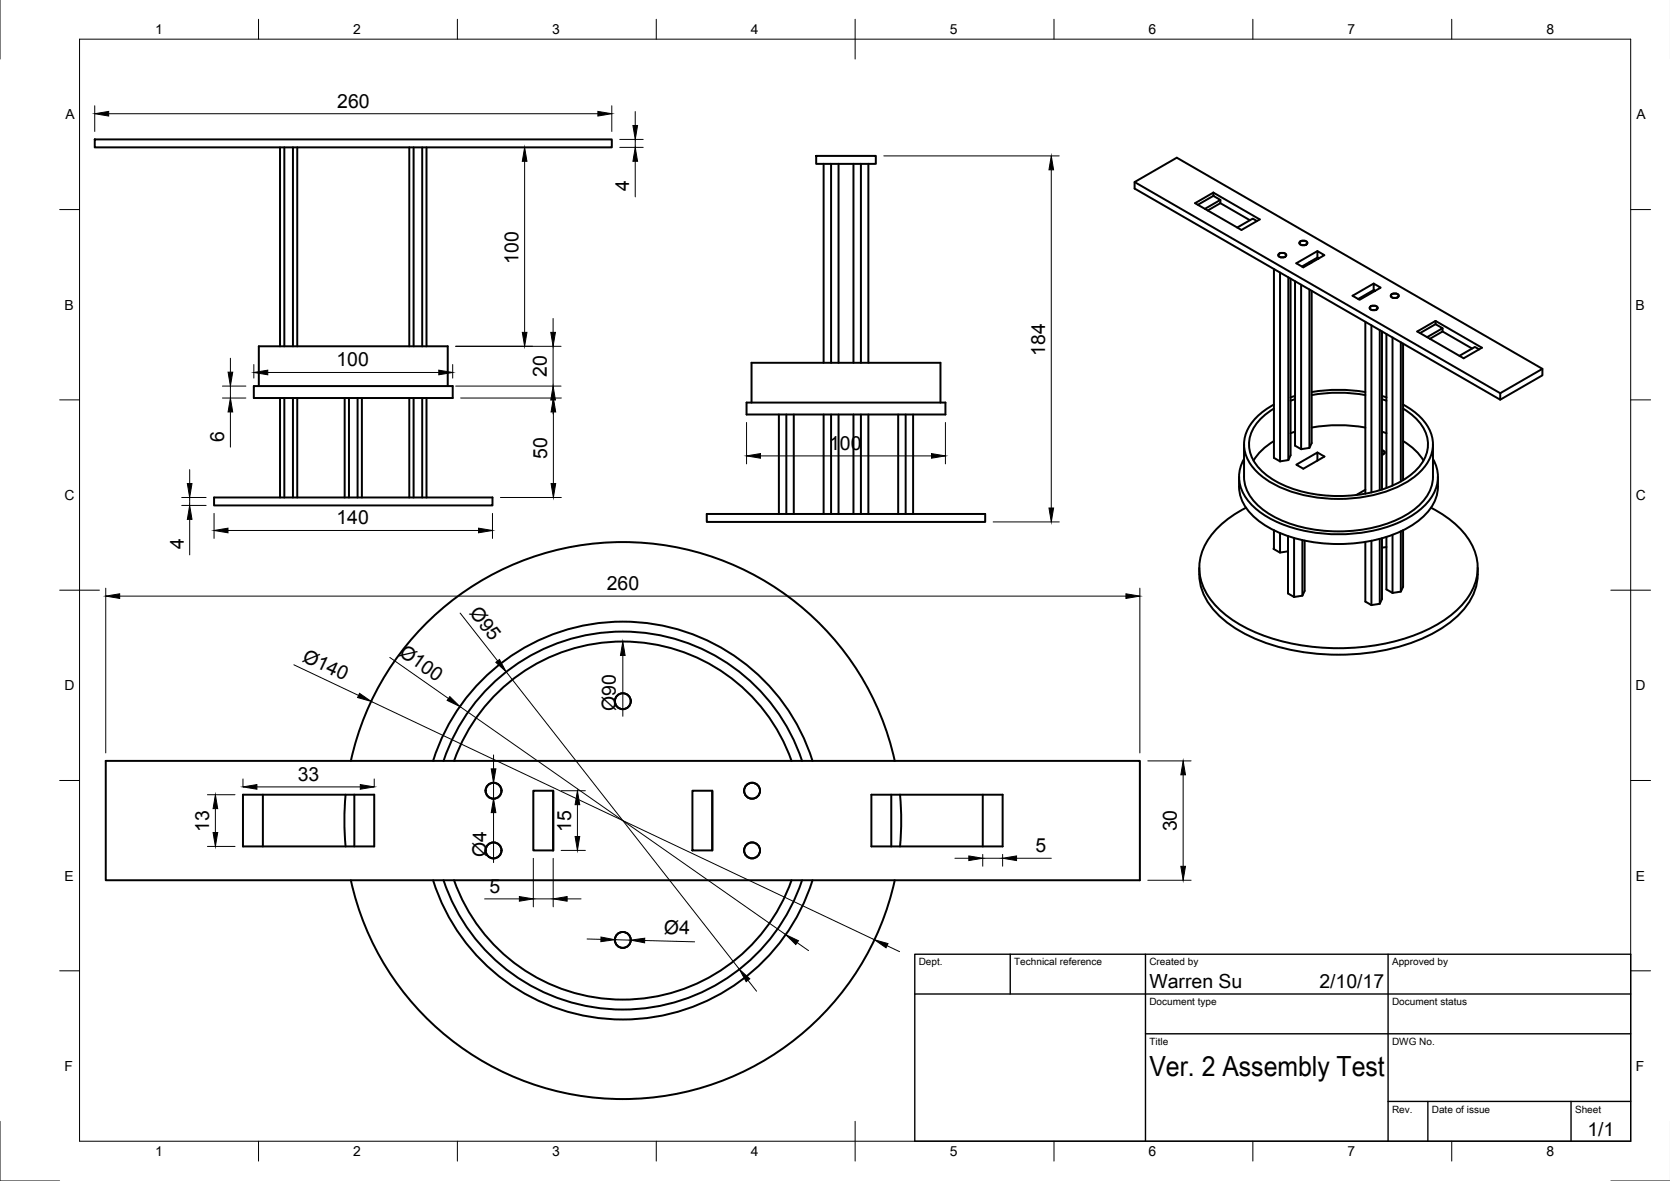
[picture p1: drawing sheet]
<svg xmlns="http://www.w3.org/2000/svg" width="420mm" height="297mm" viewBox="0 0 420 297" stroke-linecap="round" stroke-linejoin="round" font-family="sans-serif">
<!-- layer: Visible -->
<g fill="none" stroke="#000" stroke-width=".5">
<path d="M23.8 35.1h130.1v2h-130.1zM70.5 37.1v50M71.5 37.1v50M73.7 37.1v50M74.8 37.1v50M103 37.1v50M104.1 37.1v50M106.2 37.1v50M107.3 37.1v50M205.3 39.2h15v2h-15zM207.2 41.2v50M209.1 41.2v50"/>
<path d="M211 41.2v50M214.7 41.2v50M216.6 41.2v50M218.5 41.2v50M285.5 45.8l91.9 53.1M300.7 51.1l4.6-2.7 11.6 6.8-4.6 2.6zM305.3 48.4v.9l1.7 1-3.9 2.2M305.3 49.3l-3.9 2.2M307 50.3v.8l-3.1 1.8M307 51.1l7.5 4.3M316.2 55.6l-1-.6-3.9 2.2M320.5 67.7v47.5l1.5 .8"/>
<path d="M321.7 64l.9-.4a.73 .73 0 0 1 .9 .8l-.9 .4a.73 .73 0 0 1-.9-.8zM322 68.5v47.5M324.1 69.8v45.9M324.7 70.1v44.4l-.6 1.2-2.1 .3M325.8 70.7v41.4l1.6 .9M327 60.9l.9-.4a.73 .73 0 0 1 .9 .8l-.9 .4a.73 .73 0 0 1-.9-.8zM327.4 71.6v41.4M329.4 65.9v.5M329.4 72.8v39.9M330 73.1v38.3l-.6 1.3-2 .3M330 65.6v.4M331.4 63.2l-5.3 3 1.8 1 5.3-3-1.8-1v1.6l.4 .2"/>
<path d="M331.4 64.8l-3.8 2.2M344.7 77.2l.9-.3a.73 .73 0 0 1 .9 .8l-.9 .3a.73 .73 0 0 1-.9-.8zM345.6 71.3l-5.3 3.1 1.8 1 5.3-3.1-1.8-1v1.7l.4 .2M345.6 73l-3.9 2.2M350 74.2l.9-.4a.73 .73 0 0 1 .9 .8l-.9 .4a.73 .73 0 0 1-.9-.8zM63.9 97.1h50v3h-50zM65.1 97.1v-10h47.5v10M325.8 99.6l-1.1 .3M330 98.6a40.6 40.6 0 0 1 13.5 0M330 99.4a38.4 38.4 0 0 1 13.5 0M343.5 80.9v43.3M345 81.8v42.1"/>
<path d="M347.1 83v40.3M347.7 83.4v39.7M347.7 99.6l1.1 .3M348.8 84v38.7M350.3 84.9v37.2M352.4 86.1v35M353 86.4v34.4M356.6 83.4l4.6-2.7 11.6 6.8-4.6 2.6zM361.2 80.7v.8l1.7 1.1-3.9 2.2M361.2 81.5l-3.9 2.3M362.9 82.6v.8l-3.1 1.8M362.9 83.4l7.5 4.3"/>
<path d="M372.1 87.9l-1-.6-3.9 2.2M388.1 92.8l-10.7 6.1v1.6l-91.9-53.1v-1.6l10.6-6.1 92 53.1v1.6l-10.7 6.1M70.5 100.1v25M71.5 100.1v25M73.7 100.1v25M74.8 100.1v25M86.7 100.1v25M87.8 100.1v25M90 100.1v25M91 100.1v25M103 100.1v25M104.1 100.1v25"/>
<path d="M106.2 100.1v25M107.3 100.1v25M187.8 101.3h50.1v3h-50.1zM189.1 101.3v-10.1h47.5v10.1M196 104.3v25M197.8 104.3v25M199.7 104.3v25M207.2 104.3v25M209.1 104.3v25M211 104.3v25M214.7 104.3v25M216.6 104.3v25"/>
<path d="M218.5 104.3v25M226 104.3v25M227.9 104.3v25M229.7 104.3v25M311.7 119.9a11.3 11.3 0 0 0 4.6 10.8 32.7 32.7 0 0 0 20.5 6.1 33.6 33.6 0 0 0 20.4-6.1 11.3 11.3 0 0 0 4.6-10.8M313 111.8v8.1a11.1 11.1 0 0 0 5.6 8.9 35.2 35.2 0 0 0 24.5 4.4 24.8 24.8 0 0 0 15.1-7.4 9.4 9.4 0 0 0 2.3-5.9v-8.1M313 115.4a9.3 9.3 0 0 0 2 11.7 28.7 28.7 0 0 0 17.2 7 36.7 36.7 0 0 0 23.9-5 11.3 11.3 0 0 0 5.6-10.1l-.6-2.4-.6-1.2M320.5 101.8a13.5 13.5 0 0 0-7.3 8.1 9.5 9.5 0 0 0 4 9.7 31 31 0 0 0 19.6 5.9 31.7 31.7 0 0 0 19.5-5.9 9.4 9.4 0 0 0 3.6-10.8 14.1 14.1 0 0 0-6.9-7M320.5 110.9a14.4 14.4 0 0 0-5.1 5M320.5 102.8a11.9 11.9 0 0 0-6.2 7.9 9.9 9.9 0 0 0 5.1 9.3 33.3 33.3 0 0 0 23 4.3 25.2 25.2 0 0 0 14.2-6.4 8.4 8.4 0 0 0 .3-12l-2.4-2.1-1.5-1M325.8 108.6l-1.1 .4M325.8 100.4l-1.1 .4"/>
<path d="M330 107.5a38.4 38.4 0 0 1 13.5 0M331.4 113.8l1.8 1-5.3 3.1-1.8-1 5.3-3.1v2.1M347.7 113.3a.56 .56 0 0 1 .7 .5 .56 .56 0 0 1-.7 .6M347.7 108.6l1.1 .4M347.7 100.4l1.1 .4M353 110.9a14.4 14.4 0 0 1 5.1 5M53.9 125.1h70v2h-70zM177.8 129.3h70.1v2h-70.1zM313.5 127.7a21.9 21.9 0 0 0-11 11 13 13 0 0 0 3.4 13.7 36.7 36.7 0 0 0 19.8 9.6 56 56 0 0 0 33.6-3.7 22.4 22.4 0 0 0 11.7-11.1 13 13 0 0 0-3.3-13.8 26.6 26.6 0 0 0-7.7-5.7M320.5 137.8l-.1 .2 1.6 1 2.1-.3M320.5 133.4v4.7M322 134.1v4.9"/>
<path d="M324.1 134.8v14.5l1.5 .8M325.6 135.3v14.8M327.7 135.8v14M328.2 136v12.6l-.5 1.2-2.1 .3M343.5 136.3v15l1.5 .9M343.5 123.2l-2.3 1.3M345 136v16.2M347.1 135.5v16.4M347.7 135.4v15.3l-.6 1.2-2.1 .3M348.8 135v13.2l1.5 .9M348.8 137.6l-1.1 .2M350.3 134.5v14.6"/>
<path d="M352.4 133.6v15.2M353 133.4v14.2l-.6 1.2-2.1 .3M301.7 142.8a14.9 14.9 0 0 0 6.2 13.1 42.5 42.5 0 0 0 23.4 8.5 53.5 53.5 0 0 0 29.3-5.1 21.6 21.6 0 0 0 10.3-10.2 13.9 13.9 0 0 0 .9-6.3M26.6 191.4h260.2v30h-260.2zM61.1 199.9h33.1v13h-33.1zM66.1 199.9v13M86.9 199.9l-.3 5.9 .3 7.1M89.1 199.9v13M109 191.4a50 50 0 0 1 47.7-35 50 50 0 0 1 47.7 35M111.6 191.4a47.5 47.5 0 0 1 45.1-32.5 47.5 47.5 0 0 1 45.1 32.5M114.2 191.4a45 45 0 0 1 42.5-30 45 45 0 0 1 42.4 30M134.2 198.9h5v15h-5z"/>
<path d="M139.2 198.9v15M174.2 198.9h5v15h-5zM179.2 198.9v15M219.2 199.9h33.1v13h-33.1zM224.2 199.9v13M225.1 191.4a70 70 0 0 0-68.4-55.1 70 70 0 0 0-68.4 55.1M226.4 199.9l.3 7.1-.3 5.9M247.3 199.9v13M114.2 221.4a45 45 0 0 0 42.5 30 45 45 0 0 0 42.4-30M201.8 221.4a47.5 47.5 0 0 1-45.1 32.5 47.5 47.5 0 0 1-45.1-32.5M204.4 221.4a50 50 0 0 1-47.7 35 50 50 0 0 1-47.7-35M225.1 221.4a70 70 0 0 1-68.4 55 70 70 0 0 1-68.4-55"/>
<circle cx="156.7" cy="176.4" r="2"/>
<circle cx="124.2" cy="198.9" r="2"/>
<circle cx="189.2" cy="198.9" r="2"/>
<circle cx="124.2" cy="213.9" r="2"/>
<circle cx="189.2" cy="213.9" r="2"/>
<circle cx="156.7" cy="236.4" r="2"/>
</g>
<!-- layer: Border -->
<g fill="none" stroke="#000" stroke-width=".25">
<path d="M0 -.1v15M20 9.9h390.3v277.1h-390.3zM65 4.8v5.1M115.1 4.8v5.1M165.1 4.8v5.1M215.1 4.8v10.1M265.2 4.8v5.1M315.2 4.8v5.1M365.2 4.8v5.1M15 52.7h5M410.3 52.7h5M15 100.6h5"/>
<path d="M410.3 100.6h5M15 148.4h10M405.3 148.4h10M15 196.3h5M410.3 196.3h5M15 244.2h5M410.3 244.2h5M0 282v15h15M65 287v5M115.1 287v5M165.1 287v5M215.1 282v10"/>
<path d="M265.2 287v5M315.2 287v5M365.2 287v5M405.3 297h14.9"/>
</g>
<!-- layer: TitleBlock -->
<path d="M230.2 240h180.1v47h-180.1zM230.2 250h180.1M254.2 240v10M288.2 240v47M349.2 240v47M288.2 260h122.1M349.2 277h61.1M359.2 277v10M395.3 277v10" fill="none" stroke="#000" stroke-width=".35"/>
<!-- layer: Dimensions -->
<g fill="none" stroke="#000" stroke-width=".25">
<path d="M23.8 26.6v6.5M27.3 28.6h123.1M153.9 26.6v6.5M155.9 35.1h5.9M155.9 37.1h5.9M159.8 28.1v3.5M159.8 35.1v2M222.4 39.2h44.1M132 40.6v43M159.8 40.6v8.9M264.5 42.7v85.1M56 97.1h5.9"/>
<path d="M58 90.1v3.5M58 97.1v3M63.9 91.7v3.4M67.4 93.7h43M113.9 91.7v3.4M114.6 87.1h26.6M114.6 97.1h26.6M139.2 80.1v3.5M139.2 87.1v10M47.7 118.1v3.5M56 100.1h5.9M58 103.6v8.9"/>
<path d="M115.9 100.1h25.3M139.2 100.6v3.5M139.2 103.6v18M187.8 106.3v10.4M191.3 114.7h43.1M237.9 106.3v10.4M45.7 125.1h6.2M45.7 127.1h6.2M47.7 125.1v2M47.7 130.6v9M53.9 129.1v6.3M57.4 133.4h63"/>
<path d="M123.9 129.1v6.3M125.9 125.1h15.3M249.9 131.3h16.6M26.6 147.9v41.5M30.1 149.9h253.2M115.8 154.2l9.4 12M286.8 147.9v41.5M73.9 167.2l16.3 7.7M93.4 176.4l126.6 60M98.1 165.4l14.7 10.3M115.7 177.7l82 57.4M127.4 169l58.6 74.8"/>
<path d="M156.7 164.9v15.3M52.2 199.9h6.9M61.1 195.9v2M64.6 197.9h26M94.2 195.9v2M124.2 189.9v3.5M124.2 196.9v4M141.2 198.9h6.1M288.8 191.4h10.9M297.7 194.9v23M52.2 212.9h6.9M54.2 203.4v6"/>
<path d="M124.2 204.4v12.6M134.2 215.9v12.2M139.2 215.9v12.2M141.2 213.9h6.1M145.3 202.4v8M240.2 215.9h3.5M247.3 214.9v3M247.3 215.9h5M252.3 214.9v3M255.8 215.9h8.7M121.9 226.1h8.8M134.2 226.1h5"/>
<path d="M142.7 226.1h3.5M147.7 236.2l3.5 .1M154.7 236.4l4 .1M162.2 236.6l12.6 .3M200.6 237.1l2.8 2M223.2 237.9l3.1 1.5M288.8 221.4h10.9M188.2 246.5l2.1 2.8"/>
</g>
<g fill="#000" stroke="#000" stroke-width=".25">
<path d="M23.8 28.6l3.5-.6v1.2zM150.4 28l3.5 .6-3.5 .6zM159.2 31.6h1.2l-.6 3.5zM132 37.1l.6 3.5h-1.2zM159.8 37.1l.6 3.5h-1.2zM264.5 39.2l.6 3.5h-1.2zM57.4 93.6h1.2l-.6 3.5zM63.9 93.7l3.5-.6v1.2zM110.4 93.1l3.5 .6-3.5 .6zM131.4 83.6h1.2l-.6 3.5zM138.6 83.6h1.1l-.5 3.5zM58 100.1l.6 3.5h-1.2z"/>
<path d="M139.2 97.1l.5 3.5h-1.1zM139.2 100.1l.6 3.5h-1.2zM187.8 114.7l3.5-.6v1.1zM234.4 114.1l3.5 .6-3.5 .5zM47.1 121.6h1.2l-.6 3.5zM47.7 127.1l.6 3.5h-1.2zM53.9 133.4l3.5-.6v1.2zM120.4 132.8l3.5 .6-3.5 .6zM138.6 121.6h1.2l-.6 3.5zM263.9 127.8h1.2l-.6 3.5zM26.6 149.9l3.5-.6v1.2zM283.3 149.3l3.5 .6-3.5 .6z"/>
<path d="M90.5 174.4l2.9 2-3.4-1zM113.2 175.2l2.5 2.5-3.2-1.5zM124.7 166.6l1-.7 1.7 3.1zM156.7 161.4l.6 3.5h-1.2zM61.1 197.9l3.5-.6v1.2zM90.6 197.3l3.6 .6-3.6 .6zM123.6 193.4h1.2l-.6 3.5zM297.7 191.4l.6 3.5h-1.2zM53.6 209.4h1.2l-.6 3.5zM54.2 199.9l.6 3.5h-1.2zM124.2 200.9l.6 3.5h-1.2zM145.3 198.9l.6 3.5h-1.2z"/>
<path d="M144.7 210.4h1.2l-.6 3.5zM243.7 215.3l3.6 .6-3.6 .5zM252.3 215.9l3.5-.6v1.1zM297.1 217.9h1.2l-.6 3.5zM130.7 225.5l3.5 .6-3.5 .6zM139.2 226.1l3.5-.6v1.2zM151.2 235.7l3.5 .7-3.5 .4zM158.7 236.5l3.5-.5v1.1zM197.7 235.1l3.2 1.5-.7 1zM220 236.4l3.4 .9-.5 1.1zM186 243.8l2.6 2.4-.9 .7z"/>
</g>
<text font-size="7" x="289.2" y="270.5">Ver. 2 Assembly Test</text>
<g font-size="4.9">
<text x="84.9" y="27.1">260</text>
<text x="158.3" y="48.1" transform="rotate(-90 158.3 48.1)">4</text>
<text x="130.4" y="66.3" transform="rotate(-90 130.4 66.3)">100</text>
<text x="262.9" y="89.5" transform="rotate(-90 262.9 89.5)">184</text>
<text x="84.7" y="92.1">100</text>
<text x="137.6" y="94.8" transform="rotate(-90 137.6 94.8)">20</text>
<text x="56.4" y="111.1" transform="rotate(-90 56.4 111.1)">6</text>
<text x="208.6" y="113.1">100</text>
<text x="137.7" y="115.3" transform="rotate(-90 137.7 115.3)">50</text>
<text x="84.7" y="131.9">140</text>
<text x="46.2" y="138.1" transform="rotate(-90 46.2 138.1)">4</text>
<text x="152.7" y="148.4">260</text>
<text x="117.9" y="154.1" transform="rotate(52 117.9 154.1)">Ø95</text>
<text x="75.9" y="166.2" transform="rotate(25 75.9 166.2)">Ø140</text>
<text x="100.1" y="164.7" transform="rotate(35 100.1 164.7)">Ø100</text>
<text x="155" y="178.8" transform="rotate(-90 155 178.8)">Ø90</text>
<text x="74.9" y="196.4">33</text>
<text x="52.6" y="209.3" transform="rotate(-90 52.6 209.3)">13</text>
<text x="143.7" y="209.3" transform="rotate(-90 143.7 209.3)">15</text>
<text x="296.1" y="209.1" transform="rotate(-90 296.1 209.1)">30</text>
<text x="122.4" y="215.6" transform="rotate(-90 122.4 215.6)">Ø4</text>
<text x="260.5" y="214.3">5</text>
<text x="123.2" y="224.5">5</text>
<text x="167.1" y="234.9" transform="rotate(2 167.1 234.9)">Ø4</text>
<text x="289.2" y="248.5">Warren Su</text>
<text x="331.9" y="248.5">2/10/17</text>
<text x="399.4" y="285.6">1/1</text>
</g>
<g font-size="3.5">
<text x="39" y="8.6">1</text>
<text x="88.9" y="8.6">2</text>
<text x="138.9" y="8.6">3</text>
<text x="188.9" y="8.6">4</text>
<text x="239" y="8.6">5</text>
<text x="288.9" y="8.6">6</text>
<text x="339" y="8.6">7</text>
<text x="389.1" y="8.6">8</text>
<text x="16.4" y="30">A</text>
<text x="411.7" y="30">A</text>
<text x="16.2" y="77.9">B</text>
<text x="411.5" y="77.9">B</text>
<text x="16.3" y="125.8">C</text>
<text x="411.5" y="125.8">C</text>
<text x="16.2" y="173.6">D</text>
<text x="411.5" y="173.6">D</text>
<text x="16.3" y="221.5">E</text>
<text x="411.5" y="221.5">E</text>
<text x="16.3" y="269.4">F</text>
<text x="411.5" y="269.4">F</text>
<text x="39" y="290.8">1</text>
<text x="88.9" y="290.8">2</text>
<text x="138.9" y="290.8">3</text>
<text x="188.9" y="290.8">4</text>
<text x="239" y="290.8">5</text>
<text x="288.9" y="290.8">6</text>
<text x="339" y="290.8">7</text>
<text x="389.1" y="290.8">8</text>
</g>
<g font-size="2.5">
<text x="231.2" y="242.8">Dept.</text>
<text x="255.2" y="242.8">Technical reference</text>
<text x="289.2" y="242.8">Created by</text>
<text x="350.2" y="242.8">Approved by</text>
<text x="289.2" y="252.8">Document type</text>
<text x="350.2" y="252.8">Document status</text>
<text x="289.2" y="262.8">Title</text>
<text x="350.2" y="262.8">DWG No.</text>
<text x="350.2" y="279.8">Rev.</text>
<text x="360.2" y="279.8">Date of issue</text>
<text x="396.3" y="279.8">Sheet</text>
</g>
</svg>
